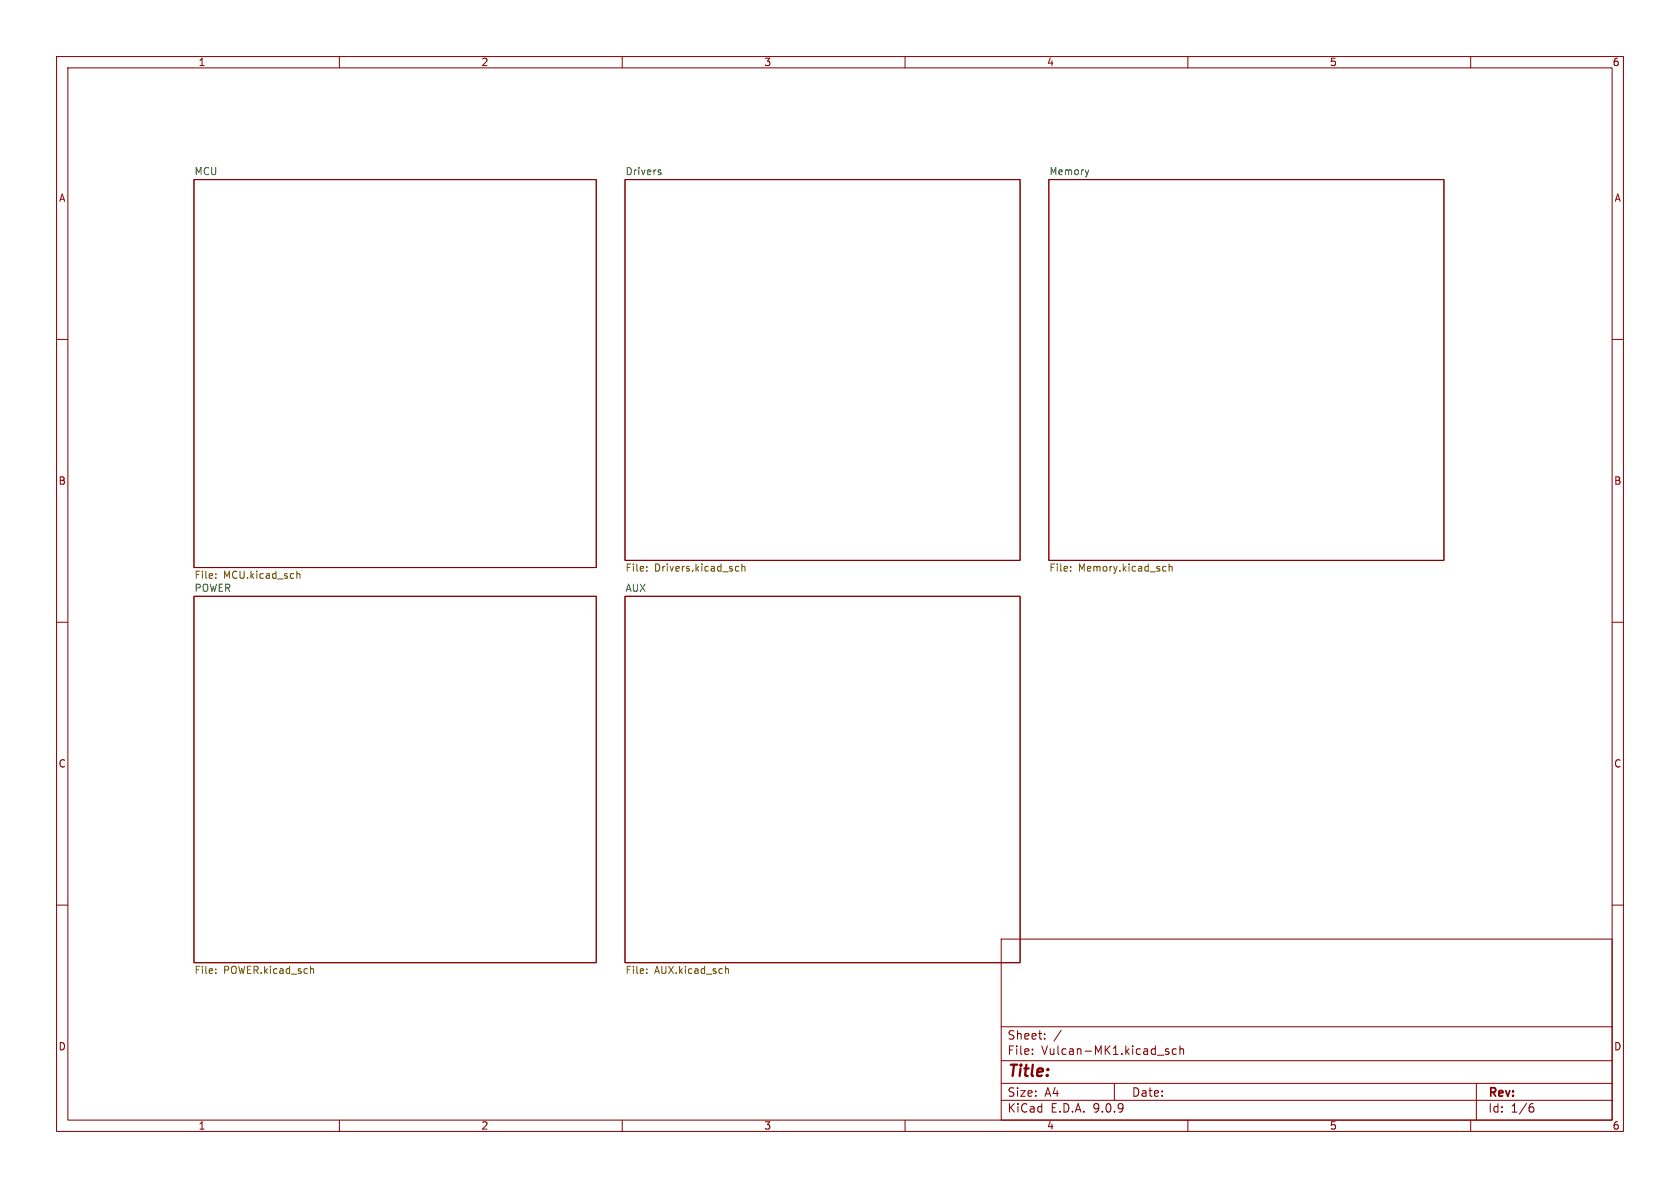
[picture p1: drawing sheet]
<svg xmlns="http://www.w3.org/2000/svg" width="297mm" height="210mm" viewBox="0 0 297 210" stroke-linecap="round" stroke-linejoin="round" font-family="sans-serif">
<g fill="none" stroke="#840000" stroke-width=".18">
<path d="M10 10h277v190h-277zM12 12h273v186h-273zM60 10v2M110 10v2M160 10v2M210 10v2M260 10v2M34.3 31.8h71.1v68.5h-71.1zM110.5 31.8h69.8v67.3h-69.8zM185.4 31.8h69.9v67.3h-69.9zM10 60h2M285 60h2"/>
<path d="M10 110h2M34.3 105.4h71.1v64.8h-71.1zM110.5 105.4h69.8v64.8h-69.8zM285 110h2M10 160h2M177 166h108v32h-108zM285 160h2M60 198v2M110 198v2M160 198v2M177 194.5h108M177 191.5h108"/>
<path d="M177 187.5h108M177 181.5h108M182.5 186.3v.1M182.5 185.5v.1M184.7 183.6v.1M184.7 182.8v.1M187.6 182.1l-1.3 2M197 191.5v3M206.6 185.5l-.4-.1-.2 .2 .1 .2 .5 .2v.3h-.6M208 185.5l-.5-.1-.3 .3v.4l.2 .2h.6M208.6 185.5l.2-.1 .4 .1v.9M208.6 184.9v1.5"/>
<path d="M210 198v2M260 198v2M261 191.5v6.5M270.6 195.7h.4l.2 .3-.1 .5-.5 .1M271 195.1l-.4 .1"/>
</g>
<path d="M116.5 30.5h.3l.1 .2-.2 .2h-.2M116.5 30l.3 .1M192.5 30l-.3 .9" fill="none" stroke="#006464" stroke-width=".18"/>
<g fill="none" stroke="#725600" stroke-width=".18">
<path d="M131.2 99.7v1.3M206.7 99.7v1.3M38.1 102.1v.1M38.1 101.5v.1M52.5 101v1.2M52.5 101.5l.2-.1 .3 .1v.7M114.3 100.8v.2M114.3 100.2v.1M130.1 100.9h.5M130.1 100.2h.5M131.2 100.2l.1-.1 .3 .1 .1 .8M189.3 100.8v.2"/>
<path d="M189.3 100.2v.1M205.8 100.1l.3 .1M206.1 100.9l-.3 .1M206.7 100.2l.2-.1 .3 .1v.8M38.1 171.3v.1M38.1 172v.1M55 171.3h.4v.8M114.3 171.3v.1M114.3 172v.1M128.2 171.4l.2-.2 .3 .1 .1 .8M128.2 170.8v1.3"/>
</g>
<text font-size="2.8" fill="#840000" x="178" y="190.9">Title:</text>
<g font-size="2.1" fill="#840000">
<text x="178" y="184">Sheet:</text>
<text x="178" y="186.7">File:</text>
<text x="184.1" y="186.7">Vulcan-MK1.kicad_sch</text>
<text x="178" y="196.9">KiCad</text>
<text x="178" y="194.1">Size:</text>
<text x="184.7" y="194.1">A4</text>
<text x="185.7" y="196.9">E.D.A.</text>
<text x="193.3" y="196.9">9.0.9</text>
<text x="200" y="194.1">Date:</text>
<text x="263" y="194.3">Rev:</text>
<text x="263" y="196.9">Id:</text>
<text x="267.1" y="196.9">1/6</text>
</g>
<g font-size="1.8" fill="#840000">
<text x="35" y="11.9">1</text>
<text x="85" y="11.9">2</text>
<text x="135" y="11.9">3</text>
<text x="185" y="11.9">4</text>
<text x="235" y="11.9">5</text>
<text x="285" y="11.9">6</text>
<text x="10.3" y="35.9">A</text>
<text x="285.3" y="35.9">A</text>
<text x="10.3" y="85.9">B</text>
<text x="285.3" y="85.9">B</text>
<text x="10.3" y="135.9">C</text>
<text x="285.3" y="135.9">C</text>
<text x="10.3" y="185.9">D</text>
<text x="285.3" y="185.9">D</text>
<text x="35" y="199.9">1</text>
<text x="85" y="199.9">2</text>
<text x="135" y="199.9">3</text>
<text x="185" y="199.9">4</text>
<text x="235" y="199.9">5</text>
<text x="285" y="199.9">6</text>
</g>
<g font-size="1.8" fill="#006464">
<text x="34.3" y="31">MCU</text>
<text x="110.5" y="31">Drivers</text>
<text x="185.4" y="31">Memory</text>
<text x="34.3" y="102.6">File:</text>
<text x="34.3" y="104.7">POWER</text>
<text x="110.5" y="104.7">AUX</text>
</g>
<g font-size="1.8" fill="#725600">
<text x="110.5" y="101.4">File:</text>
<text x="115.7" y="101.4">Drivers.kicad_sch</text>
<text x="185.4" y="101.4">File:</text>
<text x="190.6" y="101.4">Memory.kicad_sch</text>
<text x="39.5" y="102.6">MCU.kicad_sch</text>
<text x="34.3" y="172.5">File:</text>
<text x="39.5" y="172.5">POWER.kicad_sch</text>
<text x="110.5" y="172.5">File:</text>
<text x="115.7" y="172.5">AUX.kicad_sch</text>
</g>
</svg>
